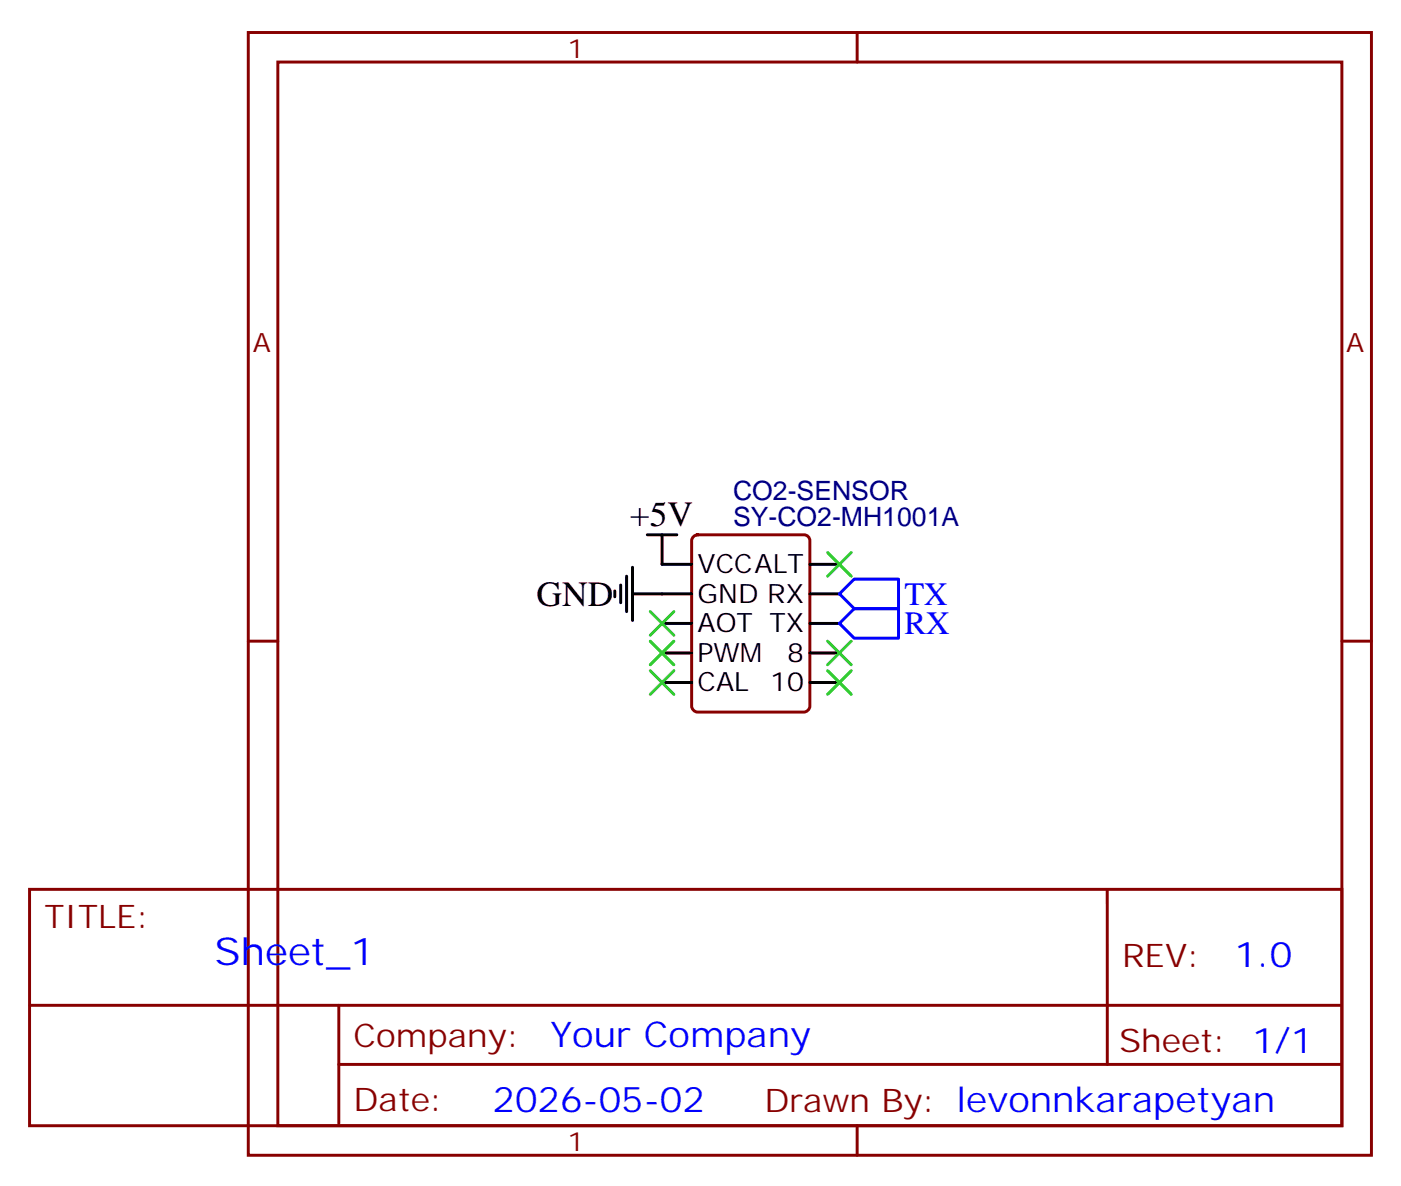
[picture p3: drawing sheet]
<svg xmlns="http://www.w3.org/2000/svg" width="167mm" height="142mm" viewBox="0 0 167 142" stroke-linecap="round" stroke-linejoin="round" font-family="sans-serif">
<path d="M29.6 3.9h134.1v134h-134.1zM33.2 7.4h127v127h-127zM102.3 3.9v3.5M29.6 76.6h3.6M82.8 64.1l.5-.2h12.7a.71 .71 0 0 1 .7 .7v19.7a.76 .76 0 0 1-.7 .7h-12.7a.76 .76 0 0 1-.8-.7v-19.7zM160.2 76.6h3.5M3.5 106.2h156.7v28.2h-156.7zM132.2 106.2v20.9M3.6 120h156.4M40.4 127.1h119.6M40.4 120v14.1M102.3 134.4v3.5" fill="none" stroke="#870000" stroke-width=".35"/>
<g fill="none" stroke="#000" stroke-width=".35">
<path d="M73.4 70.6v.7M74.1 69.8v2.2M74.8 68.8v4.2M75.5 70.9h7M75.5 67.7v6.4M77.3 63.9h3.5M79 63.9v3.5h3.5M79 74.4h3.5M79 78h3.5M96.7 67.4h3.5M96.7 70.9h3.5M96.7 74.4h3.5"/>
<path d="M96.7 78h3.5M79 81.5h3.5M96.7 81.5h3.5"/>
</g>
<path d="M100.2 74.4l1.8-1.7h5.2v3.5h-5.2zM102 69.1h5.2v3.6h-5.2l-1.8-1.8z" fill="none" stroke="#00f" stroke-width=".35"/>
<path d="M77.6 73l2.8 2.8M77.6 76.6l2.8 2.8M80.4 73l-2.8 2.8M80.4 76.6l-2.8 2.8M98.8 66l2.8 2.8M98.8 76.6l2.8 2.8M101.6 66l-2.8 2.8M101.6 76.6l-2.8 2.8M77.6 80.1l2.8 2.8M80.4 80.1l-2.8 2.8M98.8 80.1l2.8 2.8M101.6 80.1l-2.8 2.8" fill="none" stroke="#3c3" stroke-width=".35"/>
<text font-size="4.6" fill="#00f" x="25.6" y="115.2">Sheet_1</text>
<g font-size="4.2">
<text x="75.2" y="62.8">+5V</text>
<text x="64" y="72.3">GND</text>
</g>
<g font-size="4.2" fill="#00f">
<text x="147.3" y="115.4">1.0</text>
<text x="65.7" y="125">Your Company</text>
<text x="58.8" y="132.8">2026-05-02</text>
</g>
<g font-size="3.9" fill="#00f">
<text x="107.9" y="72.2">TX</text>
<text x="107.9" y="75.8">RX</text>
</g>
<g font-size="3.9" fill="#800">
<text x="5.3" y="110.8">TITLE:</text>
<text x="133.9" y="115.4">REV:</text>
<text x="42.2" y="125">Company:</text>
<text x="133.6" y="125.6">Sheet: 1/1</text>
<text x="42.2" y="132.6">Date:</text>
<text x="91.2" y="132.7">Drawn By: levonnkarapetyan</text>
</g>
<g font-size="3.2" fill="#800">
<text x="67.7" y="6.9">1</text>
<text x="30.2" y="42">A</text>
<text x="160.7" y="42">A</text>
<text x="67.7" y="137.4">1</text>
</g>
<g font-size="3.2" fill="#000080">
<text x="87.5" y="59.7">CO2-SENSOR</text>
<text x="87.5" y="62.8">SY-CO2-MH1001A</text>
</g>
<g font-size="3.2">
<text x="83.3" y="68.4">VCCALT</text>
<text x="83.3" y="72">GND RX</text>
<text x="83.3" y="75.5">AOT TX</text>
<text x="83.3" y="79">PWM</text>
<text x="83.3" y="82.5">CAL</text>
<text x="91.9" y="82.5">10</text>
<text x="93.9" y="79">8</text>
</g>
</svg>
